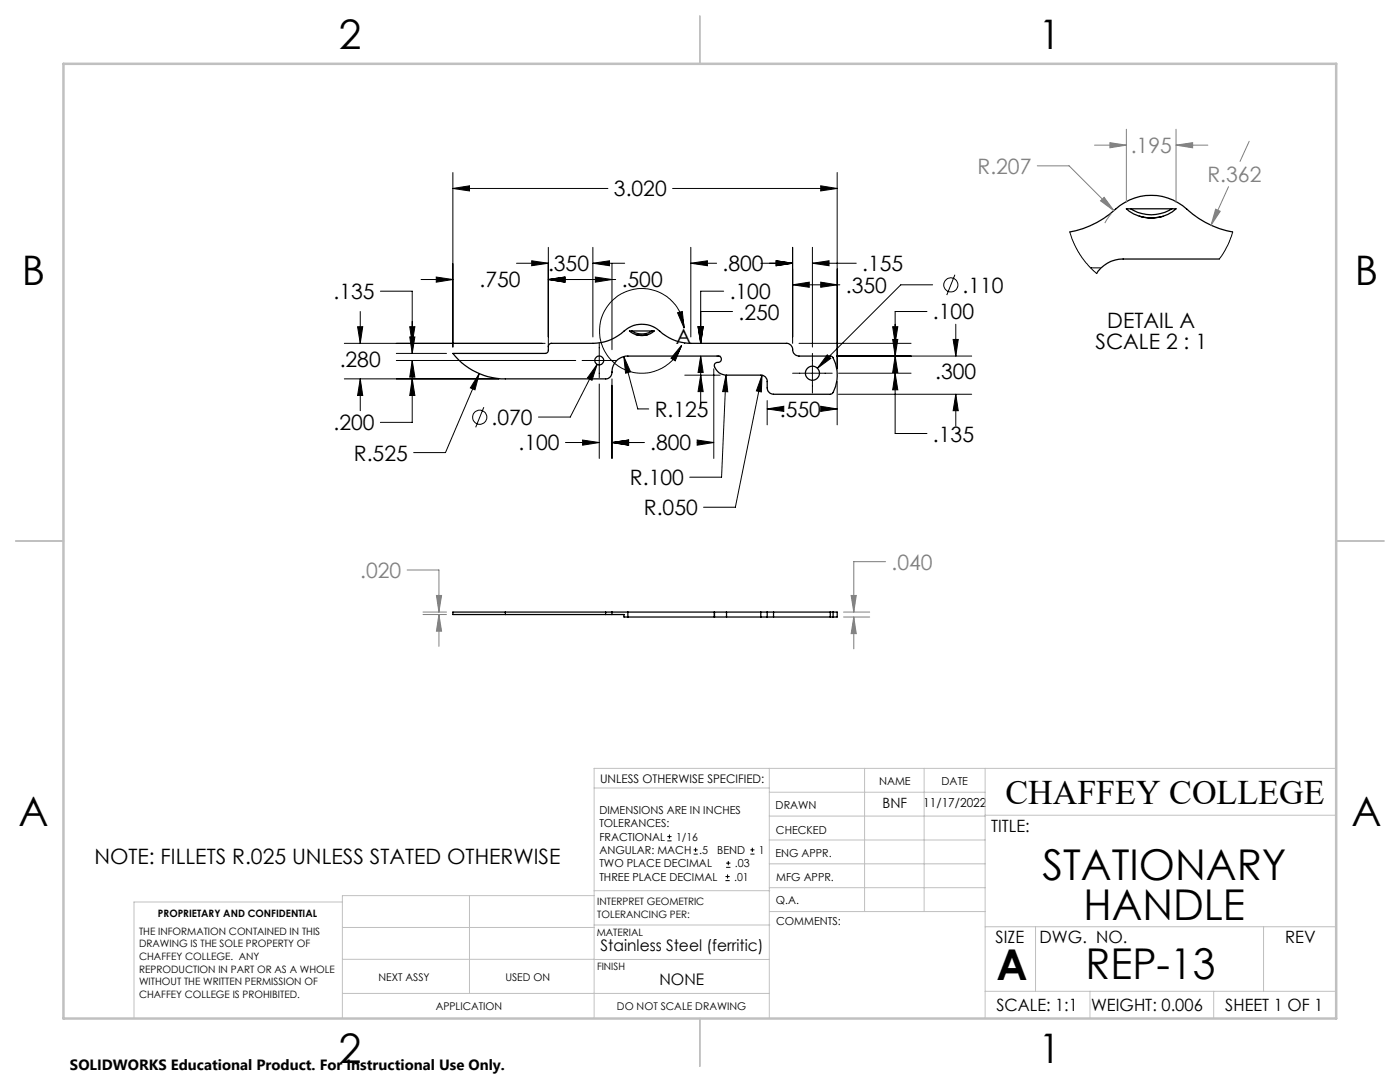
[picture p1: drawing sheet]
<svg xmlns="http://www.w3.org/2000/svg" width="279mm" height="216mm" viewBox="0 0 279 216" stroke-linecap="round" stroke-linejoin="round" font-family="sans-serif">
<g fill="none" stroke="#000" stroke-width=".25">
<path d="M213.5 46.3a19.2 19.2 0 0 0 10-5.3 10.6 10.6 0 0 1 13.4 .7 18.3 18.3 0 0 0 9.1 4.6M225.6 41.7a7.7 7.7 0 0 0 8.3 0M227.4 43.1l.7 .2M228.2 43.4a6.8 6.8 0 0 1-3.4-1.7h9.9a6.8 6.8 0 0 1-3.4 1.7M228.2 43.4l1.1 .1 2-.1M228.2 43.4l1 .1 2.1-.1M232.1 43.1l-.7 .2M243.3 51.7h-19.1a6.2 6.2 0 0 0-5.3 2.9M90.4 70.5h18.4a.6 .6 0 0 0 .6-.6v-.8a.6 .6 0 0 1 .7-.6h8.2a9.5 9.5 0 0 0 6.7-2.8 5.4 5.4 0 0 1 7.2 .9 9.2 9.2 0 0 0 5.7 1.9h19a1.3 1.3 0 0 1 1.3 1.5l.2 .5 .4 .3 .7 .2 6.5 .1a7 7 0 0 1 0 7.5l-.2 .1h-11.4a1.33 1.33 0 0 1-1.3-1.3v-1.3a1.21 1.21 0 0 0-1.3-1.2h-6.8a2.36 2.36 0 0 1-2.4-2.2l.3-.3a.84 .84 0 0 0 1-.9l-.2-.3-.4-.2h-18a3.3 3.3 0 0 0-3.2 3.6l-.4 .6-.6 .4h-20.2a13.4 13.4 0 0 1-10.5-5.1zM126 66a3.9 3.9 0 0 0 4.2 0M126.9 66.8l.3 .1M127.3 66.9l-1-.4-.7-.5h5l-.8 .6-.9 .3"/>
<path d="M127.3 66.9h1.6M129.3 66.8l-.4 .1M100.9 122.1h-10.5v.5h10.5M100.9 122.1h20M100.9 122.1v.5M100.9 122.6h20M120.9 122.6h1.2M120.9 122.1h1.2M120.9 122.1v.5M122.1 122.6h2.4v.5h.8M122.1 122.1h3.2M122.1 122.1v.5"/>
<path d="M125.3 123.1h17.3M125.3 122.1h17.3M125.3 122.1v1M142.6 122.1h.1M142.6 122.1v1M142.6 123.1h2.4M142.6 122.1h2.4M145 123.1h6.8M145 122.1h6.8M145 122.1v1M151.8 123.1h1.3M151.8 122.1h1.3"/>
<path d="M151.8 122.1v1M153.1 123.1h1.3M153.1 122.1h1.3M153.1 122.1v1M154.4 122.1v1M154.4 123.1h11.3M154.4 122.1h11.3M165.7 123.1h.6M165.7 122.1h.6M165.7 122.1v1M166.3 122.1h.8v1h-.8M166.3 122.1v1"/>
<circle cx="119.6" cy="71.9" r=".89"/>
<circle cx="162.1" cy="74.5" r="1.41"/>
</g>
<g fill="none" stroke="#000" stroke-width=".2">
<path d="M90.4 37.6l3.3-.5v1zM90.4 34.4v34.9M90.4 37.6h30.9M134.2 37.6h32.9M163.8 37.1l3.3 .5-3.3 .5zM167.1 34.4v39.2M75.9 58.1h6.4v12.4M84 55.8h6.4M87.1 55.3l3.3 .5-3.3 .5zM103.1 52.5h6.3M106.1 52l3.3 .5-3.3 .5zM109.4 55.8l3.3-.5v1z"/>
<path d="M109.4 49.4v19.9M109.4 55.8h13.5M118.3 52.5l3.3-.5v1zM118.3 49.4v17.8M118.3 52.5h6.4M118.8 55.3l3.3 .5-3.3 .5zM122.1 52.6v17.2M137.9 52.5l3.3-.5v1zM137.9 52.5h5.1M137.9 49.4v17.8M144.4 58.1h-4.6v10.4M151.8 52.5h6.4"/>
<path d="M154.9 52l3.3 .5-3.3 .5zM158.2 56.8l3.3-.5v1zM158.2 49.4v19.1M158.2 56.8h9.4M162.1 52.5l3.4-.5v1zM162.1 49.4v19.9M162.1 52.5h8.8M163.8 56.3l3.3 .5-3.3 .5zM186.1 56.8h-6.3l-16.7 16.7M190.6 54.8l-1.7 4.1M213.5 46.3l.9 2.5 1.4 2.4 1.4 1.8 1.7 1.6M217.7 53.4h1.9"/>
<path d="M246 46.3l-.9 2.4-.8 1.5-1 1.5M68.7 75.6h30.9M68.7 68.5h40.1M71.4 65.2h1l-.5 3.3zM71.9 75.6l.5 3.3h-1zM71.9 62.2v6.3M71.9 75.6v6.4M79.1 71.9h35.8M79.1 70.5h10M81.8 67.2h1l-.5 3.3zM81.8 65.2h1l-.5 3.3zM82.3 75.6l.5 3.3h-1z"/>
<path d="M82.3 71.9l.5 3.3h-1zM82.3 71.9v12.4h-6.4M95.6 74.5l-.8 3.3-.9-.4zM95.6 74.5l-6.7 15.8h-6.3M116.2 71.9h6.8M119.2 72.7l-1.1 3.2-.9-.5zM119.2 72.7l-5.4 10.5h-6.3M119.6 68.5v6.9M119.6 76.6v14.9M122.1 75.6v15.9M124.5 71.2l1.3 3-1 .3zM124.5 71.2l2.8 10.4h2.2"/>
<path d="M135.2 62.4l1-.2 .3 3.3zM136 68.9l-1.2 3.1-.9-.5zM136.5 65.5a8.4 8.4 0 0 0-12.1-7.1 8.4 8.4 0 0 0-2 13.9 8.4 8.4 0 0 0 13.6-3.4M136.6 68.5h.1M136.7 74.9h7M139.3 65.2h1l-.5 3.3zM139.8 71l.5 3.3h-1zM139.8 74.9l.5 3.2h-1zM139.8 71v10.2M139.8 62.2h6.4M142.5 73.6v17.9M143 71h.7"/>
<path d="M144.9 74.9l.3 3.3-1-.1zM144.9 74.9l-.9 20.3h-6.3M152.1 74.9l-.2 3.3-.9-.2zM152.1 74.9l-5.3 26.3h-6.4M153.1 79.9v4.9M158.2 74.5h7.9M159.5 68.5h22.3M162.1 70.5v7.9M165.1 70.8l.7 .7-2.7 2zM167 71h26.9M167.1 76.1v8.7M167.3 78.7h26.6"/>
<path d="M167.4 74.5h14.4M178.2 65.2h1l-.6 3.3zM178.2 67.7h1l-.6 3.3zM178.6 71l.6 3.3h-1zM178.6 74.5l.6 3.3h-1zM185 62.2h-6.4v24.3h6.4M190.2 67.7h1l-.5 3.3zM190.7 78.7l.5 3.3h-1zM190.7 64.7v6.3M190.7 78.7v6.3M96.6 81.2l-1.7 4.1M112.9 88.3h6.7"/>
<path d="M116.3 87.8l3.3 .5-3.3 .5zM122.1 88.3l3.3-.5v1zM122.1 88.3h6.5M139.1 87.8l3.4 .5-3.4 .5zM139.1 88.3h3.4M153.1 81.6l3.3-.5v1zM153.1 81.6h1.3M163.8 81.1l3.3 .5-3.3 .5zM165 81.6h2.1M133.2 167.8h.8M133.2 166.9h.8M133.6 166.5v.9"/>
<path d="M138.4 170.4h.8M138.4 169.6h.8M138.8 169.2v.8M144.8 175.7h.8M144.8 174.9h.8M144.9 173.1h.9M144.9 172.2h.9M145.2 174.5v.8M145.3 171.8v.8M149.8 170.4h.8M149.8 169.6h.8M150.1 169.2v.8"/>
<circle cx="189.8" cy="56.8" r="1.41"/>
<circle cx="95.7" cy="83.3" r="1.41"/>
</g>
<g fill="none" stroke="#808080" stroke-width=".2">
<path d="M207 33.1h6.4l8.9 9M218.4 29h6.4M221.5 28.5l3.3 .5-3.3 .5zM224.8 25.8v14.6M234.7 29l3.3-.5v1zM234.7 25.8v14.6M234.7 29h6.4M245.2 37.3l-3.5 7.6M249.3 28.2l-1.8 4M219.6 40.1l.7-.7 2 2.7zM221.8 42.7l-1.3 1.8M242.6 41.7l.9 .5-1.8 2.7z"/>
<path d="M81.2 113.7h6.4v8.4M87.1 118.8h1l-.5 3.3zM169.9 118.8h1l-.5 3.3zM176.7 112.1h-6.3v10M84.4 122.1h4.7M84.4 122.6h4.7M87.6 122.6l.5 3.3h-1zM87.6 122.6v6.4M168.3 122.1h5.3M168.3 123.1h5.3M170.4 123.1l.5 3.3h-1zM170.4 123.1v6.4"/>
</g>
<g fill="none" stroke="#c0c0c0" stroke-width=".2">
<path d="M118.6 157.2h34.9M153.5 153.3v49.9M153.5 158.1h43.1M172.5 153.3v28.6M184.4 153.3v28.6M196.6 153.3v49.9M266.7 153.3h-148.1v49.9M68.3 180h-41.6v23.2M93.7 178.7v19.5M118.6 178.7h-50.3v24.5M118.6 177.7h35M153.5 167.6h43.1"/>
<path d="M153.5 162.8h43.1M153.5 172.4h43.1M153.5 177.1h43.1M196.6 162.7h70.1M68.3 198.2h85.2M68.3 191.4l85.2 .1M68.3 185.1h50.3M118.6 184.6h35M153.6 181.9h43M196.6 197.8h70.1M196.6 184.9h70.1M206.7 184.9v12.9"/>
<path d="M217.5 197.8v5.4M242.2 197.8v5.4M252.2 184.9v12.9"/>
</g>
<path d="M139.7 3.2v9.5M3.1 107.9h9.6M266.7 107.9h9.5M139.7 203.2v9.6" fill="none" stroke="#c0c0c0" stroke-width=".25"/>
<path d="M12.7 12.7h254v190.5h-254z" fill="none" stroke="#c0c0c0" stroke-width=".5"/>
<g fill="#000">
<path d="M87.1 55.3l3.3 .5-3.3 .5zM109.4 55.8l3.3-.5v1zM106.1 52l3.3 .5-3.3 .5zM118.3 52.5l3.3-.5v1zM137.9 52.5l3.3-.5v1zM154.9 52l3.3 .5-3.3 .5zM81.8 67.2h1l-.5 3.3zM82.3 75.6l.5 3.3h-1zM71.4 65.2h1l-.5 3.3zM71.9 75.6l.5 3.3h-1zM139.3 65.2h1l-.5 3.3zM139.8 71l.5 3.3h-1zM122.1 88.3l3.3-.5v1zM139.1 87.8l3.4 .5-3.4 .5zM95.6 74.5l-1.7 2.9 .9 .4zM109.4 55.8l3.3-.5v1zM118.8 55.3l3.3 .5-3.3 .5zM190.2 67.7h1l-.5 3.3zM190.7 78.7l.5 3.3h-1zM178.2 65.2h1l-.6 3.3zM178.6 71l.6 3.3h-1zM90.4 37.6l3.3-.5v1zM163.8 37.1l3.3 .5-3.3 .5zM153.1 81.6l3.3-.5v1zM163.8 81.1l3.3 .5-3.3 .5zM163.8 56.3l3.3 .5-3.3 .5zM158.2 56.8l3.3-.5v1zM139.3 65.2h1l-.5 3.3zM139.8 74.9l.5 3.2h-1zM144.9 74.9l-.7 3.2 1 .1zM165.1 70.8l-2 2.7 2.7-2zM178.6 74.5l.6 3.3h-1zM178.2 67.7h1l-.6 3.3zM154.9 52l3.3 .5-3.3 .5zM162.1 52.5l3.4-.5v1zM119.2 72.7l-2 2.7 .9 .5zM82.3 71.9l.5 3.3h-1zM81.8 65.2h1l-.5 3.3zM116.3 87.8l3.3 .5-3.3 .5zM122.1 88.3l3.3-.5v1zM124.5 71.2l.3 3.3 1-.3zM152.1 74.9l-1.1 3.1 .9 .2z"/>
<path d="M135.2 62.4l1-.2 .3 3.3zM136 68.9l-1.2 3.1-.9-.5z"/>
</g>
<path d="M87.1 118.8h1l-.5 3.3zM87.6 122.6l.5 3.3h-1zM169.9 118.8h1l-.5 3.3zM170.4 123.1l.5 3.3h-1zM234.7 29l3.3-.5v1zM221.5 28.5l3.3 .5-3.3 .5zM220.3 39.4l-.7 .7 2.7 2zM242.6 41.7l-.9 3.2 1.8-2.7z" fill="#808080"/>
<g font-size="8.5">
<text x="208" y="175.5">STATIONARY</text>
<text x="216.3" y="183.7">HANDLE</text>
<text x="198.9" y="195.5">A</text>
<text x="216.7" y="195.4">REP-13</text>
</g>
<g font-size="8.1">
<text x="67.6" y="9.7">2</text>
<text x="207.3" y="9.7">1</text>
<text x="4.4" y="57">B</text>
<text x="270.4" y="57">B</text>
<text x="3.7" y="164.9">A</text>
<text x="269.7" y="164.9">A</text>
<text x="67.6" y="212.2">2</text>
<text x="207.3" y="212.2">1</text>
</g>
<text font-size="6.9" x="200.6" y="160.4">CHAFFEY COLLEGE</text>
<g font-size="4.2" fill="#808080">
<text x="195.1" y="34.7">R.207</text>
<text x="225.7" y="30.6">.195</text>
<text x="241" y="36.3">R.362</text>
<text x="177.9" y="113.7">.040</text>
<text x="71.9" y="115.3">.020</text>
</g>
<g font-size="4.2">
<text x="122.5" y="39.2">3.020</text>
<text x="66.6" y="59.7">.135</text>
<text x="95.7" y="57.4">.750</text>
<text x="109.4" y="54.1">.350</text>
<text x="124.1" y="57.4">.500</text>
<text x="144.2" y="54.1">.800</text>
<text x="145.6" y="59.7">.100</text>
<text x="168.8" y="58.4">.350</text>
<text x="172.1" y="54.1">.155</text>
<text x="192.1" y="58.4">.110</text>
<text x="147.4" y="63.8">.250</text>
<text x="186.2" y="63.7">.100</text>
<text x="221" y="65.4">DETAIL A</text>
<text x="134.9" y="68.7">A</text>
<text x="218.6" y="69.6">SCALE 2 : 1</text>
<text x="67.8" y="73.3">.280</text>
<text x="186.7" y="75.5">.300</text>
<text x="130.7" y="83.2">R.125</text>
<text x="155.6" y="83.2">.550</text>
<text x="66.6" y="85.9">.200</text>
<text x="98.1" y="84.8">.070</text>
<text x="103.5" y="89.9">.100</text>
<text x="129.8" y="89.9">.800</text>
<text x="186.2" y="88.1">.135</text>
<text x="70.6" y="91.9">R.525</text>
<text x="125.7" y="96.8">R.100</text>
<text x="128.5" y="102.8">R.050</text>
<text x="18.8" y="172.4">NOTE: FILLETS R.025 UNLESS STATED OTHERWISE</text>
</g>
<g font-size="3.4">
<text x="197.8" y="166">TITLE:</text>
<text x="198.7" y="188.1">SIZE</text>
<text x="207.5" y="188.1">DWG. NO.</text>
<text x="256.5" y="188.2">REV</text>
<text x="198.8" y="201.7">SCALE: 1:1</text>
<text x="217.7" y="201.8">WEIGHT: 0.006</text>
<text x="244.5" y="201.7">SHEET 1 OF 1</text>
</g>
<g font-size="3.2">
<text x="119.9" y="189.8">Stainless Steel (ferritic)</text>
<text x="131.6" y="196.6">NONE</text>
</g>
<text font-size="3" x="14" y="213.5">SOLIDWORKS Educational Product. For Instructional Use Only.</text>
<text font-size="2.8" x="176.1" y="161.2">BNF</text>
<text font-size="2.5" x="184.3" y="161">11/17/2022</text>
<text font-size="2.4" x="119.8" y="156.2">UNLESS OTHERWISE SPECIFIED:</text>
<g font-size="2.2">
<text x="154.8" y="161.4">DRAWN</text>
<text x="175.4" y="156.6">NAME</text>
<text x="187.9" y="156.7">DATE</text>
<text x="119.6" y="162.4">DIMENSIONS ARE IN INCHES</text>
<text x="119.6" y="165.1">TOLERANCES:</text>
<text x="119.6" y="167.8">FRACTIONAL</text>
<text x="134.9" y="167.8">1/16</text>
<text x="154.9" y="166.3">CHECKED</text>
<text x="119.6" y="170.4">ANGULAR: MACH</text>
<text x="119.6" y="173.1">TWO PLACE DECIMAL</text>
<text x="139.6" y="170.4">.5</text>
<text x="143.1" y="170.4">BEND</text>
<text x="146.7" y="173.1">.03</text>
<text x="151.5" y="170.4">1</text>
<text x="154.8" y="171">ENG APPR.</text>
<text x="119.6" y="175.7">THREE PLACE DECIMAL</text>
<text x="146.5" y="175.7">.01</text>
<text x="154.9" y="175.7">MFG APPR.</text>
<text x="154.9" y="180.4">Q.A.</text>
<text x="154.9" y="184.6">COMMENTS:</text>
</g>
<g font-size="2.1">
<text x="75.5" y="195.7">NEXT ASSY</text>
<text x="100.9" y="195.7">USED ON</text>
<text x="86.9" y="201.5">APPLICATION</text>
<text x="123.1" y="201.6">DO NOT SCALE DRAWING</text>
</g>
<g font-size="2">
<text x="31.5" y="182.9">PROPRIETARY AND CONFIDENTIAL</text>
<text x="119.2" y="180.6">INTERPRET GEOMETRIC</text>
<text x="119.2" y="183.1">TOLERANCING PER:</text>
<text x="27.8" y="186.5">THE INFORMATION CONTAINED IN THIS</text>
<text x="27.8" y="189">DRAWING IS THE SOLE PROPERTY OF</text>
<text x="27.8" y="191.6">CHAFFEY COLLEGE. ANY</text>
<text x="119.1" y="186.7">MATERIAL</text>
<text x="27.8" y="194.1">REPRODUCTION IN PART OR AS A WHOLE</text>
<text x="27.8" y="196.6">WITHOUT THE WRITTEN PERMISSION OF</text>
<text x="119.1" y="193.5">FINISH</text>
<text x="27.8" y="199.1">CHAFFEY COLLEGE IS PROHIBITED.</text>
</g>
</svg>
